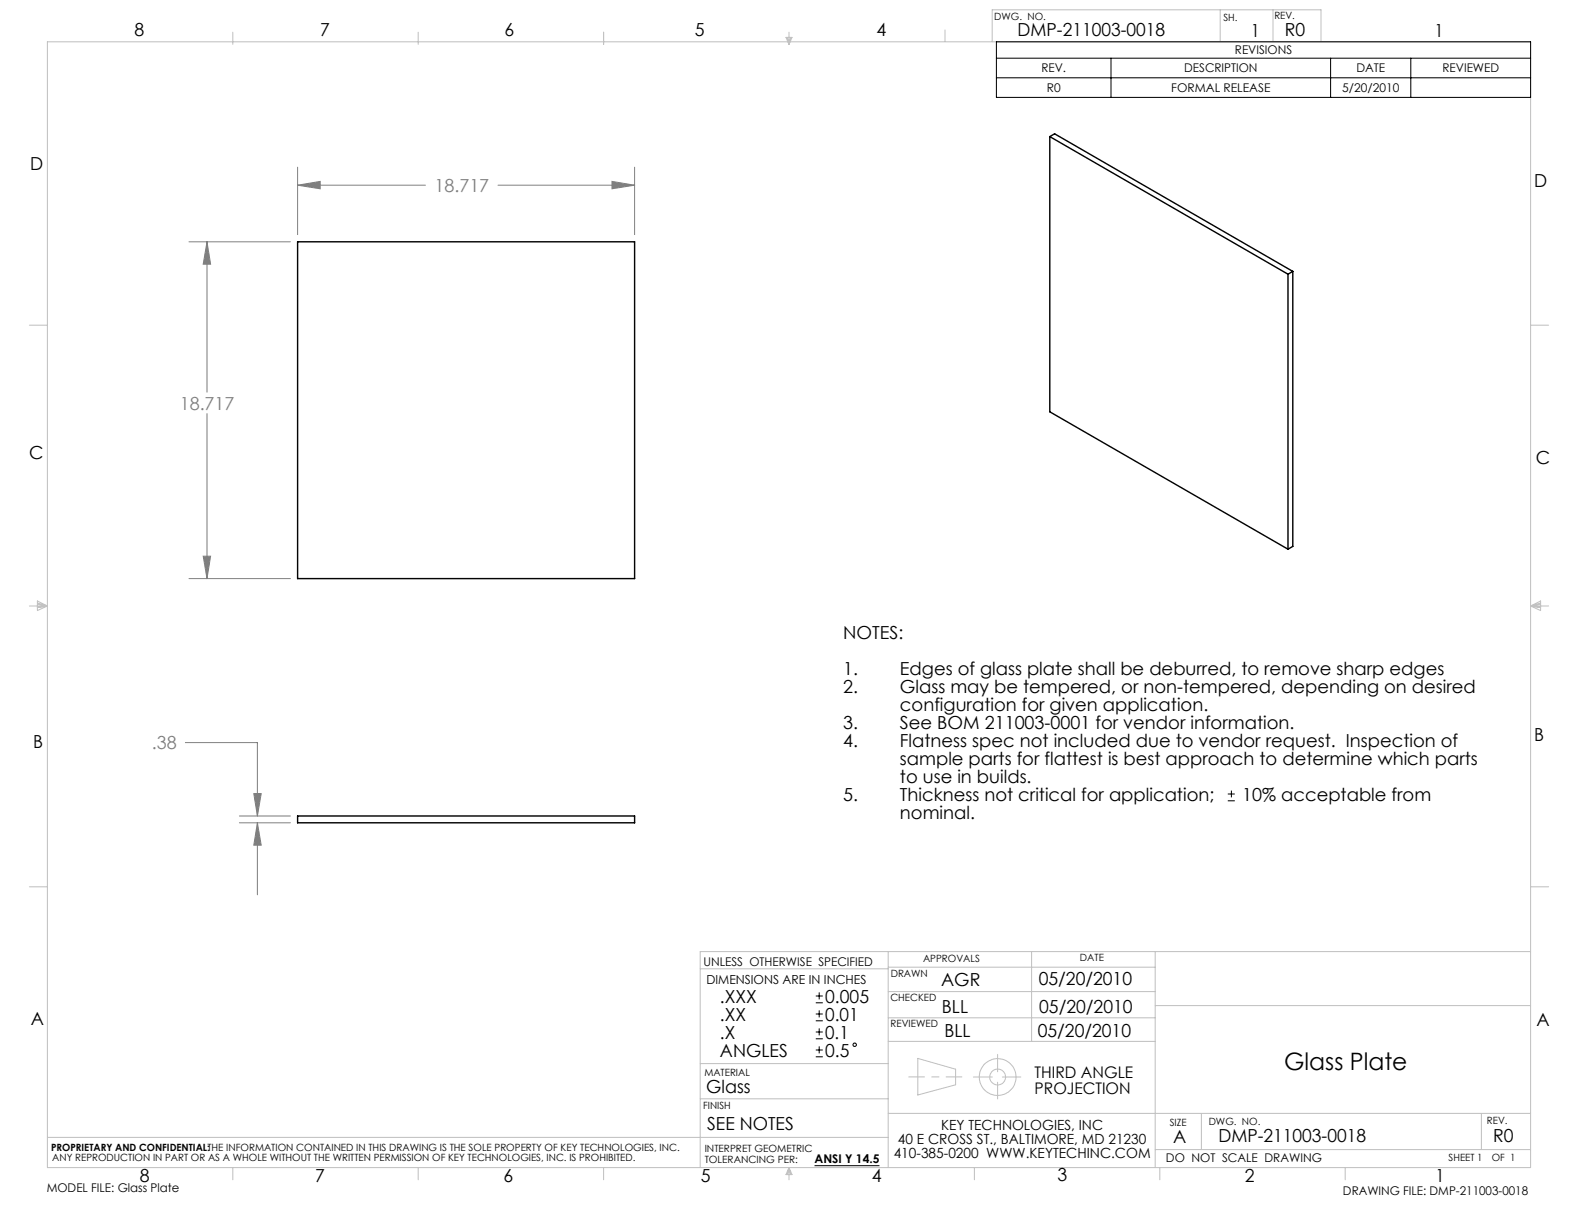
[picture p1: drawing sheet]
<svg xmlns="http://www.w3.org/2000/svg" width="279mm" height="216mm" viewBox="0 0 279 216" stroke-linecap="round" stroke-linejoin="round" font-family="sans-serif">
<g fill="none" stroke="#c0c0c0" stroke-width=".18">
<path d="M8.4 7.4h261.6v198.6h-261.6zM41.1 5.7v2.1M73.8 5.7v2.1M106.5 5.7v2.1M138.6 6.6h1.1l-.5 1.2zM138.9 6.6l.3 1.2M139.2 5.7v2.1M139.5 6.6l-.3 1.2M166.7 5.3v2.1M175 7.4v-5.7h58v5.7M215.2 1.7v5.7M224.5 1.7v5.7"/>
<path d="M5.2 57.4h3.2M270 57.4h3.2M5.2 106.9h3.2M6.6 106l1.8 .9-1.8 .8zM6.6 106.4l1.8 .5M6.6 106.6l1.8 .3M8.4 106.9l-1.8 .2M270 106.9h3.2M270 106.9l1.7 .2M270 106.9l1.7-.9v1.7zM271.7 106.6l-1.7 .3M271.7 106.4l-1.7 .5"/>
<path d="M5.2 156.4h3.2M270 156.4h3.2M123.5 170.9h33.2M156.7 167.9v38.1M156.7 179.5h47.1M156.7 174.9h47.1M156.7 170.6h47.1M182 167.9v15.8M203.8 167.9v38.1M203.8 177.4h66.2M270 167.9h-146.5v38.1M123.5 193.8h33.2"/>
<path d="M123.5 187.6h33.2M156.7 196.4h113.3M156.7 183.7h47.1M161.9 186.7l6.7 1.9v2.7l-6.7 1.8zM171.7 190h3.3M176 186v3.1M176 190.9v3M176.8 190h3.3M211.9 196.4v6.4M261.3 196.4v6.4M8.4 200.6h148.3M41.1 206v2.1"/>
<path d="M73.8 206v2.1M106.5 206v2.1M139.2 206v2.1M139.2 206l.5 1.2h-1.1zM139.2 206l-.3 1.2M139.2 206l.3 1.2M171.9 206v2.1M203.8 202.8h66.2M204.6 206v2.1M237.3 206v2.1"/>
<circle cx="176" cy="190" r="1.4"/>
<circle cx="176" cy="190" r="3.2"/>
</g>
<path d="M169.7 190h-9.4" fill="none" stroke="#c0c0c0" stroke-width=".18" stroke-dasharray="15.2 1.3 1.3 1.3" stroke-dashoffset="12.5"/>
<path d="M175.8 7.4h94.2v9.8h-94.2zM175.8 10.3h94.2M175.8 13.7h94.2M196 10.3v6.9M234.7 10.3v6.9M248.8 10.3v6.9M217.2 139.5v1.2M216.6 141.3h1.2M216.6 140.1h1.2" fill="none" stroke="#000" stroke-width=".18"/>
<g fill="none" stroke="#808080" stroke-width=".18">
<path d="M52.5 32.7l4-.7v1.3zM52.5 29.5v11.9M52.5 32.7h22.5M87.8 32.7h24.1M107.9 32l4 .7-4 .6zM111.9 29.5v11.9M33.3 42.7h17.9M36.5 42.7l.6 3.9h-1.3zM36.5 42.7v26.5M36.5 73v29.1M35.8 98.1h1.3l-.6 4zM33.3 102.1h17.9"/>
<path d="M32.7 131h12.7v12.9M44.8 140h1.3l-.7 3.9zM42.2 143.9h9M42.2 145.1h9M45.4 145.1l.7 4h-1.3zM45.4 145.1v12.7"/>
</g>
<path d="M107.9 32l4 .7-4 .6zM52.5 32.7l4-.7v1.3zM36.5 42.7l.6 3.9h-1.3zM35.8 98.1h1.3l-.6 4zM44.8 140h1.3l-.7 3.9zM45.4 145.1l.7 4h-1.3z" fill="#808080"/>
<path d="M185.2 24.1l42 24.3M185.2 24.1l.8-.5 42 24.3M185.2 24.1v48.5l42 24.3M52.5 42.7h59.4v59.4h-59.4zM227.2 48.4v48.5M228 47.9l-.8 .5M228 47.9v48.5l-.8 .5M52.5 143.9h59.4v1.2h-59.4z" fill="none" stroke="#000" stroke-width=".25"/>
<g fill="none" stroke="#000" stroke-width=".18">
<path d="M143.9 176.9h1.2M143.9 175.7h1.2M143.9 178.9h1.2M144.5 175v1.3M144.5 178.2v1.3M143.9 180.1h1.2M143.9 183.2h1.2M143.9 182h1.2M143.9 186.4h1.2M143.9 185.2h1.2M144.5 181.4v1.2M144.5 184.6v1.2"/>
<path d="M143.7 205.6h11.4"/>
<circle cx="150.8" cy="184.3" r=".31"/>
</g>
<text font-size="4.2" x="226.5" y="188.7">Glass Plate</text>
<g font-size="3.2">
<text x="23.7" y="6.3">8</text>
<text x="56.5" y="6.4">7</text>
<text x="89" y="6.4">6</text>
<text x="122.6" y="6.4">5</text>
<text x="154.6" y="6.3">4</text>
<text x="179.5" y="6.4">DMP-211003-0018</text>
<text x="220.6" y="6.5">1</text>
<text x="226.6" y="6.4">R0</text>
<text x="253" y="6.6">1</text>
<text x="5.3" y="30">D</text>
<text x="270.6" y="32.9">D</text>
<text x="5.2" y="81">C</text>
<text x="270.9" y="81.9">C</text>
<text x="148.7" y="112.7">NOTES:</text>
<text x="148.7" y="119">1.</text>
<text x="158.7" y="119">Edges of glass plate shall be deburred, to remove sharp edges</text>
<text x="148.7" y="122.2">2.</text>
<text x="158.7" y="122.2">Glass may be tempered, or non-tempered, depending on desired</text>
<text x="158.7" y="125.4">configuration for given application.</text>
<text x="5.8" y="132">B</text>
<text x="148.7" y="128.5">3.</text>
<text x="148.7" y="131.7">4.</text>
<text x="158.7" y="128.5">See BOM 211003-0001 for vendor information.</text>
<text x="158.7" y="131.7">Flatness spec not included due to vendor request. Inspection of</text>
<text x="270.6" y="130.7">B</text>
<text x="158.7" y="134.9">sample parts for flattest is best approach to determine which parts</text>
<text x="148.7" y="141.2">5.</text>
<text x="158.7" y="138.1">to use in builds.</text>
<text x="158.7" y="141.2">Thickness not critical for application;</text>
<text x="219.1" y="141.2">10% acceptable from</text>
<text x="158.7" y="144.4">nominal.</text>
<text x="166" y="173.9">AGR</text>
<text x="183.2" y="173.8">05/20/2010</text>
<text x="127" y="176.9">.XXX</text>
<text x="145.6" y="176.9">0.005</text>
<text x="166.2" y="178.8">BLL</text>
<text x="183.3" y="178.6">05/20/2010</text>
<text x="5.4" y="180.9">A</text>
<text x="127" y="180.1">.XX</text>
<text x="127" y="183.2">.X</text>
<text x="145.6" y="180">0.01</text>
<text x="145.6" y="183.2">0.1</text>
<text x="166.6" y="182.9">BLL</text>
<text x="183" y="183">05/20/2010</text>
<text x="271" y="181">A</text>
<text x="127" y="186.4">ANGLES</text>
<text x="145.6" y="186.4">0.5</text>
<text x="124.6" y="192.8">Glass</text>
<text x="124.7" y="199.4">SEE NOTES</text>
<text x="207" y="201.6">A</text>
<text x="214.9" y="201.5">DMP-211003-0018</text>
<text x="263.4" y="201.4">R0</text>
<text x="24.7" y="208.4">8</text>
<text x="55.6" y="208.5">7</text>
<text x="88.8" y="208.4">6</text>
<text x="123.6" y="208.4">5</text>
<text x="153.8" y="208.4">4</text>
<text x="186.6" y="208.3">3</text>
<text x="219.6" y="208.4">2</text>
<text x="253.2" y="208.5">1</text>
</g>
<g font-size="3.2" fill="#808080">
<text x="76.6" y="33.8">18.717</text>
<text x="31.7" y="72.2">18.717</text>
<text x="26.8" y="132.2">.38</text>
</g>
<g font-size="2.8">
<text x="182.5" y="190.1">THIRD ANGLE</text>
<text x="182.5" y="192.9">PROJECTION</text>
</g>
<g font-size="2.5">
<text x="158.4" y="201.9">40 E CROSS ST., BALTIMORE, MD 21230</text>
<text x="166" y="199.4">KEY TECHNOLOGIES, INC</text>
<text x="157.6" y="204.3">410-385-0200 WWW.KEYTECHINC.COM</text>
</g>
<text font-size="2.2" x="124.6" y="173.7">DIMENSIONS ARE IN INCHES</text>
<g font-size="2.1">
<text x="217.8" y="9.6">REVISIONS</text>
<text x="183.7" y="12.8">REV.</text>
<text x="184.7" y="16.2">R0</text>
<text x="206.6" y="16.2">FORMAL RELEASE</text>
<text x="208.9" y="12.8">DESCRIPTION</text>
<text x="236.8" y="16.2">5/20/2010</text>
<text x="239.3" y="12.8">DATE</text>
<text x="254.4" y="12.8">REVIEWED</text>
<text x="124.1" y="170.3">UNLESS OTHERWISE SPECIFIED</text>
<text x="143.7" y="205.2">ANSI Y 14.5</text>
<text x="205.7" y="205">DO NOT SCALE DRAWING</text>
<text x="8.2" y="210.3">MODEL FILE: Glass Plate</text>
<text x="236.9" y="210.7">DRAWING FILE: DMP-211003-0018</text>
</g>
<g font-size="1.8">
<text x="175.4" y="3.5">DWG. NO.</text>
<text x="215.8" y="3.6">SH.</text>
<text x="224.8" y="3.3">REV.</text>
<text x="157.1" y="172.3">DRAWN</text>
<text x="162.8" y="169.7">APPROVALS</text>
<text x="190.5" y="169.5">DATE</text>
<text x="157.1" y="176.6">CHECKED</text>
<text x="157.1" y="181.2">REVIEWED</text>
<text x="124.2" y="189.8">MATERIAL</text>
<text x="124.1" y="195.6">FINISH</text>
<text x="9" y="203">PROPRIETARY AND CONFIDENTIAL:THE INFORMATION CONTAINED IN THIS DRAWING IS THE SOLE PROPERTY OF KEY TECHNOLOGIES, INC.</text>
<text x="124.3" y="203.1">INTERPRET GEOMETRIC</text>
<text x="206.3" y="198.5">SIZE</text>
<text x="213.2" y="198.5">DWG. NO.</text>
<text x="262.3" y="198.2">REV.</text>
<text x="9.2" y="204.8">ANY REPRODUCTION IN PART OR AS A WHOLE WITHOUT THE WRITTEN PERMISSION OF KEY TECHNOLOGIES, INC. IS PROHIBITED.</text>
<text x="124.3" y="205.2">TOLERANCING PER:</text>
<text x="255.5" y="204.8">SHEET 1</text>
<text x="263.1" y="204.8">OF 1</text>
</g>
</svg>
